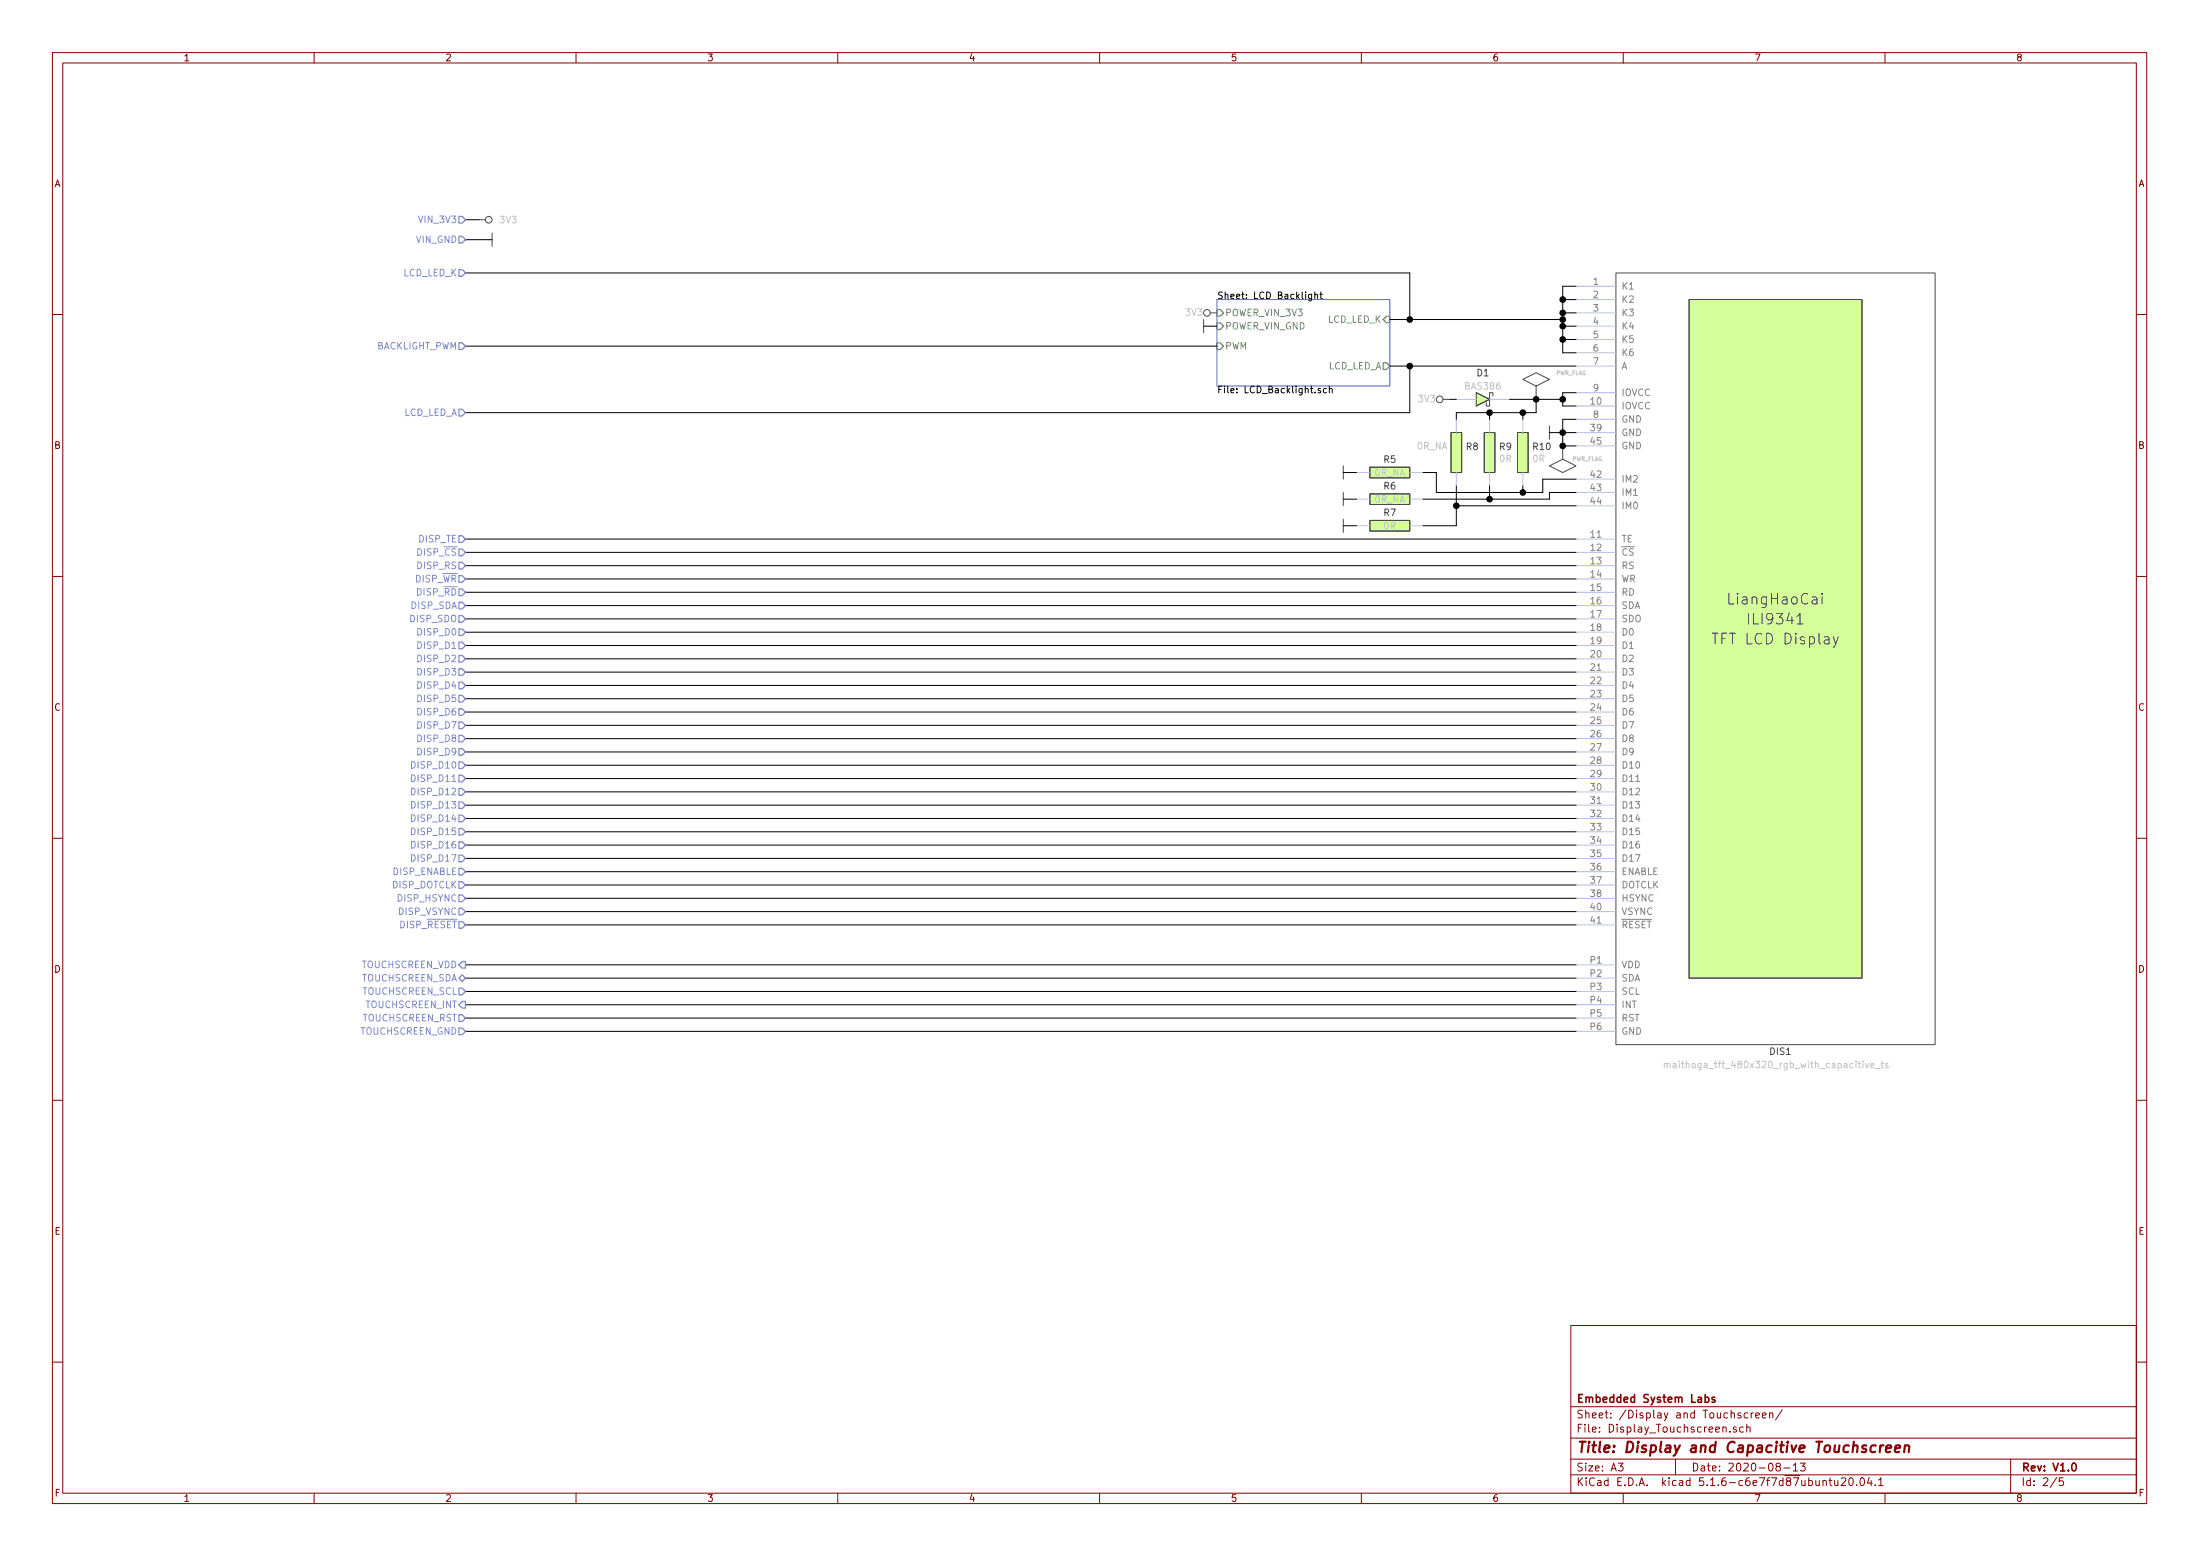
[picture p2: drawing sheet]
EESchema Schematic File Version 4
EELAYER 30 0
EELAYER END
$Descr A3 16535 11693
encoding utf-8
Sheet 2 5
Title "Display and Capacitive Touchscreen"
Date "2020-08-13"
Rev "V1.0"
Comp "Embedded System Labs"
Comment1 ""
Comment2 ""
Comment3 ""
Comment4 ""
$EndDescr
Text HLabel 3500 7250 0    50   Output ~ 0
TOUCHSCREEN_VDD
Text HLabel 3500 7350 0    50   BiDi ~ 0
TOUCHSCREEN_SDA
Text HLabel 3500 7450 0    50   Input ~ 0
TOUCHSCREEN_SCL
Text HLabel 3500 1650 0    50   Input ~ 0
VIN_3V3
Text HLabel 3500 1800 0    50   Input ~ 0
VIN_GND
$Comp
L power:3V3 #PWR01
U 1 1
P 3600 1650
F 0 "#PWR01" H 3600 1750 40  0001 C CNN
F 1 "3V3" V 3600 1800 50  0000 L CNN
F 2 "" H 3600 1650 60  0000 C CNN
F 3 "" H 3600 1650 60  0000 C CNN
	1    3600 1650
	0    1    1    0   
$EndComp
$Comp
L power:GND #PWR02
U 1 1
P 3700 1800
F 0 "#PWR02" H 3700 1900 30  0001 C CNN
F 1 "GND" H 3700 1700 30  0001 C CNN
F 2 "" H 3700 1800 60  0000 C CNN
F 3 "" H 3700 1800 60  0000 C CNN
	1    3700 1800
	0    -1   -1   0   
$EndComp
Wire Wire Line
	3500 1800 3700 1800
Wire Wire Line
	3600 1650 3500 1650
$Sheet
S 9150 2250 1300 650 
U 5EBEC17D
F0 "LCD Backlight" 50
F1 "LCD_Backlight.sch" 50
F2 "POWER_VIN_3V3" I L 9150 2350 50 
F3 "PWM" I L 9150 2600 50 
F4 "POWER_VIN_GND" I L 9150 2450 50 
F5 "LCD_LED_A" O R 10450 2750 50 
F6 "LCD_LED_K" I R 10450 2400 50 
$EndSheet
$Comp
L Diodes:BAS386 D1
U 1 1
P 11150 3000
F 0 "D1" H 11150 3200 50  0000 C CNN
F 1 "BAS386" H 11150 3100 50  0000 C CNN
F 2 "Diodes:BAS386_MICROMELF" H 11150 3000 60  0001 C CNN
F 3 "D:/Git_Kicad_Library/Schematic/Diodes/Components_Documentation/bas386.pdf" H 11150 3131 60  0001 C CNN
	1    11150 3000
	1    0    0    -1  
$EndComp
$Comp
L power:GND #PWR014
U 1 1
P 11650 3250
F 0 "#PWR014" H 11650 3350 30  0001 C CNN
F 1 "GND" H 11650 3150 30  0001 C CNN
F 2 "" H 11650 3250 60  0000 C CNN
F 3 "" H 11650 3250 60  0000 C CNN
	1    11650 3250
	0    1    1    0   
$EndComp
Wire Wire Line
	11650 3250 11750 3250
$Comp
L power:3V3 #PWR013
U 1 1
P 10900 3000
F 0 "#PWR013" H 10900 3100 40  0001 C CNN
F 1 "3V3" V 10900 3100 50  0000 L CNN
F 2 "" H 10900 3000 60  0000 C CNN
F 3 "" H 10900 3000 60  0000 C CNN
	1    10900 3000
	0    -1   -1   0   
$EndComp
Wire Wire Line
	10950 3000 10900 3000
$Comp
L power:3V3 #PWR012
U 1 1
P 9150 2350
F 0 "#PWR012" H 9150 2450 40  0001 C CNN
F 1 "3V3" V 9150 2450 50  0000 L CNN
F 2 "" H 9150 2350 60  0000 C CNN
F 3 "" H 9150 2350 60  0000 C CNN
	1    9150 2350
	0    -1   -1   0   
$EndComp
$Comp
L power:GND #PWR011
U 1 1
P 9050 2450
F 0 "#PWR011" H 9050 2550 30  0001 C CNN
F 1 "GND" H 9050 2350 30  0001 C CNN
F 2 "" H 9050 2450 60  0000 C CNN
F 3 "" H 9050 2450 60  0000 C CNN
	1    9050 2450
	0    1    1    0   
$EndComp
Wire Wire Line
	9050 2450 9150 2450
Wire Wire Line
	9150 2600 3500 2600
Text HLabel 3500 2600 0    50   Input ~ 0
BACKLIGHT_PWM
Wire Wire Line
	11850 3150 11750 3150
Wire Wire Line
	11750 3150 11750 3250
Wire Wire Line
	11750 3350 11850 3350
Wire Wire Line
	11850 3250 11750 3250
Connection ~ 11750 3250
Wire Wire Line
	11750 3250 11750 3350
Wire Wire Line
	11850 2950 11750 2950
Wire Wire Line
	11750 2950 11750 3000
Wire Wire Line
	11750 3050 11850 3050
Connection ~ 11750 3000
Wire Wire Line
	11750 3000 11750 3050
Wire Wire Line
	11850 2150 11750 2150
Wire Wire Line
	11750 2150 11750 2250
Wire Wire Line
	11750 2650 11850 2650
Wire Wire Line
	11850 2550 11750 2550
Connection ~ 11750 2550
Wire Wire Line
	11750 2550 11750 2650
Wire Wire Line
	11850 2450 11750 2450
Connection ~ 11750 2450
Wire Wire Line
	11750 2450 11750 2550
Wire Wire Line
	11850 2350 11750 2350
Connection ~ 11750 2350
Wire Wire Line
	11750 2350 11750 2400
Wire Wire Line
	11850 2250 11750 2250
Connection ~ 11750 2250
Wire Wire Line
	11750 2250 11750 2350
Wire Wire Line
	11750 2400 10600 2400
Connection ~ 11750 2400
Wire Wire Line
	11750 2400 11750 2450
Text HLabel 3500 4050 0    50   Input ~ 0
DISP_TE
Wire Wire Line
	3500 4050 11850 4050
Text HLabel 3500 4150 0    50   Input ~ 0
DISP_~CS~
Wire Wire Line
	3500 4150 11850 4150
Text HLabel 3500 4250 0    50   Input ~ 0
DISP_RS
Wire Wire Line
	3500 4250 11850 4250
Text HLabel 3500 4350 0    50   Input ~ 0
DISP_~WR~
Wire Wire Line
	3500 4350 11850 4350
Text HLabel 3500 4450 0    50   Input ~ 0
DISP_~RD~
Wire Wire Line
	3500 4450 11850 4450
Wire Wire Line
	3500 4550 11850 4550
Text HLabel 3500 4650 0    50   Input ~ 0
DISP_SDO
Wire Wire Line
	3500 4650 11850 4650
Text HLabel 3500 4750 0    50   Input ~ 0
DISP_D0
Wire Wire Line
	3500 4750 11850 4750
Text HLabel 3500 4850 0    50   Input ~ 0
DISP_D1
Wire Wire Line
	3500 4850 11850 4850
Text HLabel 3500 4950 0    50   Input ~ 0
DISP_D2
Wire Wire Line
	3500 4950 11850 4950
Text HLabel 3500 5050 0    50   Input ~ 0
DISP_D3
Wire Wire Line
	3500 5050 11850 5050
Text HLabel 3500 5150 0    50   Input ~ 0
DISP_D4
Wire Wire Line
	3500 5150 11850 5150
Text HLabel 3500 5250 0    50   Input ~ 0
DISP_D5
Wire Wire Line
	3500 5250 11850 5250
Text HLabel 3500 5350 0    50   Input ~ 0
DISP_D6
Wire Wire Line
	3500 5350 11850 5350
Text HLabel 3500 5450 0    50   Input ~ 0
DISP_D7
Wire Wire Line
	3500 5450 11850 5450
Text HLabel 3500 5550 0    50   Input ~ 0
DISP_D8
Wire Wire Line
	3500 5550 11850 5550
Text HLabel 3500 5650 0    50   Input ~ 0
DISP_D9
Wire Wire Line
	3500 5650 11850 5650
Text HLabel 3500 5750 0    50   Input ~ 0
DISP_D10
Wire Wire Line
	3500 5750 11850 5750
Text HLabel 3500 5850 0    50   Input ~ 0
DISP_D11
Wire Wire Line
	3500 5850 11850 5850
Text HLabel 3500 5950 0    50   Input ~ 0
DISP_D12
Wire Wire Line
	3500 5950 11850 5950
Text HLabel 3500 6050 0    50   Input ~ 0
DISP_D13
Wire Wire Line
	3500 6050 11850 6050
Text HLabel 3500 6150 0    50   Input ~ 0
DISP_D14
Wire Wire Line
	3500 6150 11850 6150
Text HLabel 3500 6250 0    50   Input ~ 0
DISP_D15
Wire Wire Line
	3500 6250 11850 6250
Text HLabel 3500 6350 0    50   Input ~ 0
DISP_D16
Wire Wire Line
	3500 6350 11850 6350
Text HLabel 3500 6450 0    50   Input ~ 0
DISP_D17
Wire Wire Line
	3500 6450 11850 6450
Text HLabel 3500 6550 0    50   Input ~ 0
DISP_ENABLE
Wire Wire Line
	3500 6550 11850 6550
Text HLabel 3500 6650 0    50   Input ~ 0
DISP_DOTCLK
Wire Wire Line
	3500 6650 11850 6650
Text HLabel 3500 6750 0    50   Input ~ 0
DISP_HSYNC
Wire Wire Line
	3500 6750 11850 6750
Text HLabel 3500 6850 0    50   Input ~ 0
DISP_VSYNC
Wire Wire Line
	3500 6850 11850 6850
$Comp
L power:GND #PWR015
U 1 1
P 10100 3550
F 0 "#PWR015" H 10100 3650 30  0001 C CNN
F 1 "GND" H 10100 3450 30  0001 C CNN
F 2 "" H 10100 3550 60  0000 C CNN
F 3 "" H 10100 3550 60  0000 C CNN
	1    10100 3550
	0    1    1    0   
$EndComp
Wire Wire Line
	10450 2750 10600 2750
Text HLabel 3500 6950 0    50   Input ~ 0
DISP_~RESET~
Wire Wire Line
	3500 6950 11850 6950
$Comp
L power:PWR_FLAG #FLG01
U 1 1
P 11550 3000
F 0 "#FLG01" H 11550 3270 30  0001 C CNN
F 1 "PWR_FLAG" H 11700 3200 30  0000 L CNN
F 2 "" H 11550 3000 60  0000 C CNN
F 3 "" H 11550 3000 60  0000 C CNN
	1    11550 3000
	1    0    0    -1  
$EndComp
Wire Wire Line
	10600 2750 10600 3100
Wire Wire Line
	10600 3100 3500 3100
Connection ~ 10600 2750
Wire Wire Line
	10600 2750 11850 2750
Wire Wire Line
	10600 2400 10600 2050
Wire Wire Line
	10600 2050 3500 2050
Connection ~ 10600 2400
Wire Wire Line
	10600 2400 10450 2400
Text HLabel 3500 2050 0    50   Input ~ 0
LCD_LED_K
Text HLabel 3500 3100 0    50   Input ~ 0
LCD_LED_A
Text HLabel 3500 4550 0    50   Input ~ 0
DISP_SDA
$Comp
L power:PWR_FLAG #FLG0101
U 1 1
P 11750 3350
F 0 "#FLG0101" H 11750 3620 30  0001 C CNN
F 1 "PWR_FLAG" H 11450 3450 30  0000 L CNN
F 2 "" H 11750 3350 60  0000 C CNN
F 3 "" H 11750 3350 60  0000 C CNN
	1    11750 3350
	-1   0    0    1   
$EndComp
Connection ~ 11750 3350
$Comp
L Resistors_Smd0603:0R_0603 R10
U 1 1
P 11450 3400
F 0 "R10" H 11518 3446 50  0000 L CNN
F 1 "0R" H 11518 3355 50  0000 L CNN
F 2 "Resistor_Smd_0603:0R_0603" H 11450 3400 60  0001 C CNN
F 3 "Resistors/Smd_0603/Components_Documentation/Vishay_Resistors_SM0603.pdf" H 11450 3400 60  0001 C CNN
F 4 "ROYAL OHM" H 11450 3400 50  0001 C CNN "Manufacturer"
F 5 "0603SAJ0000T5E" H 11450 3400 50  0001 C CNN "Manufacturer Part Number"
F 6 "TME" H 11450 3400 50  0001 C CNN "Supplier"
F 7 "SMD0603-0R" H 11450 3400 50  0001 C CNN "Supplier Part Number"
F 8 "https://www.tme.eu/pl/details/smd0603-0r/rezystory-smd-0603/royal-ohm/0603saj0000t5e/" H 11450 3400 50  0001 C CNN "URL"
F 9 "0,03966" H 11450 3400 50  0001 C CNN "Price@1pc"
F 10 "0,00967" H 11450 3400 50  0001 C CNN "Price@1000pcs"
F 11 "0603" H 11450 3400 50  0001 C CNN "Package"
	1    11450 3400
	1    0    0    -1  
$EndComp
$Comp
L Resistors_Smd0603:0R_0603 R9
U 1 1
P 11200 3400
F 0 "R9" H 11268 3446 50  0000 L CNN
F 1 "0R" H 11268 3355 50  0000 L CNN
F 2 "Resistor_Smd_0603:0R_0603" H 11200 3400 60  0001 C CNN
F 3 "Resistors/Smd_0603/Components_Documentation/Vishay_Resistors_SM0603.pdf" H 11200 3400 60  0001 C CNN
F 4 "ROYAL OHM" H 11200 3400 50  0001 C CNN "Manufacturer"
F 5 "0603SAJ0000T5E" H 11200 3400 50  0001 C CNN "Manufacturer Part Number"
F 6 "TME" H 11200 3400 50  0001 C CNN "Supplier"
F 7 "SMD0603-0R" H 11200 3400 50  0001 C CNN "Supplier Part Number"
F 8 "https://www.tme.eu/pl/details/smd0603-0r/rezystory-smd-0603/royal-ohm/0603saj0000t5e/" H 11200 3400 50  0001 C CNN "URL"
F 9 "0,03966" H 11200 3400 50  0001 C CNN "Price@1pc"
F 10 "0,00967" H 11200 3400 50  0001 C CNN "Price@1000pcs"
F 11 "0603" H 11200 3400 50  0001 C CNN "Package"
	1    11200 3400
	1    0    0    -1  
$EndComp
$Comp
L Resistors_Smd0603:0R_0603 R8
U 1 1
P 10950 3400
F 0 "R8" H 11018 3446 50  0000 L CNN
F 1 "0R_NA" H 10650 3450 50  0000 L CNN
F 2 "Resistor_Smd_0603:0R_0603" H 10950 3400 60  0001 C CNN
F 3 "Resistors/Smd_0603/Components_Documentation/Vishay_Resistors_SM0603.pdf" H 10950 3400 60  0001 C CNN
F 4 "ROYAL OHM" H 10950 3400 50  0001 C CNN "Manufacturer"
F 5 "0603SAJ0000T5E" H 10950 3400 50  0001 C CNN "Manufacturer Part Number"
F 6 "TME" H 10950 3400 50  0001 C CNN "Supplier"
F 7 "SMD0603-0R" H 10950 3400 50  0001 C CNN "Supplier Part Number"
F 8 "https://www.tme.eu/pl/details/smd0603-0r/rezystory-smd-0603/royal-ohm/0603saj0000t5e/" H 10950 3400 50  0001 C CNN "URL"
F 9 "0,03966" H 10950 3400 50  0001 C CNN "Price@1pc"
F 10 "0,00967" H 10950 3400 50  0001 C CNN "Price@1000pcs"
F 11 "0603" H 10950 3400 50  0001 C CNN "Package"
	1    10950 3400
	1    0    0    -1  
$EndComp
Wire Wire Line
	11350 3000 11550 3000
Connection ~ 11550 3000
Wire Wire Line
	11550 3000 11750 3000
Wire Wire Line
	11850 3600 11600 3600
Wire Wire Line
	11600 3600 11600 3700
Wire Wire Line
	11600 3700 11450 3700
Wire Wire Line
	11450 3700 11450 3650
Wire Wire Line
	11850 3700 11650 3700
Wire Wire Line
	11650 3700 11650 3750
Wire Wire Line
	11650 3750 11200 3750
Wire Wire Line
	11200 3750 11200 3650
Wire Wire Line
	11850 3800 10950 3800
Wire Wire Line
	10950 3800 10950 3650
$Comp
L Resistors_Smd0603:0R_0603 R7
U 1 1
P 10450 3950
F 0 "R7" V 10350 3950 50  0000 C CNN
F 1 "0R" V 10450 3950 50  0000 C CNN
F 2 "Resistor_Smd_0603:0R_0603" H 10450 3950 60  0001 C CNN
F 3 "Resistors/Smd_0603/Components_Documentation/Vishay_Resistors_SM0603.pdf" H 10450 3950 60  0001 C CNN
F 4 "ROYAL OHM" H 10450 3950 50  0001 C CNN "Manufacturer"
F 5 "0603SAJ0000T5E" H 10450 3950 50  0001 C CNN "Manufacturer Part Number"
F 6 "TME" H 10450 3950 50  0001 C CNN "Supplier"
F 7 "SMD0603-0R" H 10450 3950 50  0001 C CNN "Supplier Part Number"
F 8 "https://www.tme.eu/pl/details/smd0603-0r/rezystory-smd-0603/royal-ohm/0603saj0000t5e/" H 10450 3950 50  0001 C CNN "URL"
F 9 "0,03966" H 10450 3950 50  0001 C CNN "Price@1pc"
F 10 "0,00967" H 10450 3950 50  0001 C CNN "Price@1000pcs"
F 11 "0603" H 10450 3950 50  0001 C CNN "Package"
	1    10450 3950
	0    1    1    0   
$EndComp
$Comp
L Resistors_Smd0603:0R_0603 R6
U 1 1
P 10450 3750
F 0 "R6" V 10350 3750 50  0000 C CNN
F 1 "0R_NA" V 10450 3750 50  0000 C CNN
F 2 "Resistor_Smd_0603:0R_0603" H 10450 3750 60  0001 C CNN
F 3 "Resistors/Smd_0603/Components_Documentation/Vishay_Resistors_SM0603.pdf" H 10450 3750 60  0001 C CNN
F 4 "ROYAL OHM" H 10450 3750 50  0001 C CNN "Manufacturer"
F 5 "0603SAJ0000T5E" H 10450 3750 50  0001 C CNN "Manufacturer Part Number"
F 6 "TME" H 10450 3750 50  0001 C CNN "Supplier"
F 7 "SMD0603-0R" H 10450 3750 50  0001 C CNN "Supplier Part Number"
F 8 "https://www.tme.eu/pl/details/smd0603-0r/rezystory-smd-0603/royal-ohm/0603saj0000t5e/" H 10450 3750 50  0001 C CNN "URL"
F 9 "0,03966" H 10450 3750 50  0001 C CNN "Price@1pc"
F 10 "0,00967" H 10450 3750 50  0001 C CNN "Price@1000pcs"
F 11 "0603" H 10450 3750 50  0001 C CNN "Package"
	1    10450 3750
	0    1    1    0   
$EndComp
$Comp
L Resistors_Smd0603:0R_0603 R5
U 1 1
P 10450 3550
F 0 "R5" V 10350 3550 50  0000 C CNN
F 1 "0R_NA" V 10450 3550 50  0000 C CNN
F 2 "Resistor_Smd_0603:0R_0603" H 10450 3550 60  0001 C CNN
F 3 "Resistors/Smd_0603/Components_Documentation/Vishay_Resistors_SM0603.pdf" H 10450 3550 60  0001 C CNN
F 4 "ROYAL OHM" H 10450 3550 50  0001 C CNN "Manufacturer"
F 5 "0603SAJ0000T5E" H 10450 3550 50  0001 C CNN "Manufacturer Part Number"
F 6 "TME" H 10450 3550 50  0001 C CNN "Supplier"
F 7 "SMD0603-0R" H 10450 3550 50  0001 C CNN "Supplier Part Number"
F 8 "https://www.tme.eu/pl/details/smd0603-0r/rezystory-smd-0603/royal-ohm/0603saj0000t5e/" H 10450 3550 50  0001 C CNN "URL"
F 9 "0,03966" H 10450 3550 50  0001 C CNN "Price@1pc"
F 10 "0,00967" H 10450 3550 50  0001 C CNN "Price@1000pcs"
F 11 "0603" H 10450 3550 50  0001 C CNN "Package"
	1    10450 3550
	0    1    1    0   
$EndComp
Wire Wire Line
	10950 3800 10950 3950
Wire Wire Line
	10950 3950 10700 3950
Connection ~ 10950 3800
Wire Wire Line
	11200 3750 10700 3750
Connection ~ 11200 3750
$Comp
L power:GND #PWR0111
U 1 1
P 10100 3950
F 0 "#PWR0111" H 10100 4050 30  0001 C CNN
F 1 "GND" H 10100 3850 30  0001 C CNN
F 2 "" H 10100 3950 60  0000 C CNN
F 3 "" H 10100 3950 60  0000 C CNN
	1    10100 3950
	0    1    1    0   
$EndComp
$Comp
L power:GND #PWR0112
U 1 1
P 10100 3750
F 0 "#PWR0112" H 10100 3850 30  0001 C CNN
F 1 "GND" H 10100 3650 30  0001 C CNN
F 2 "" H 10100 3750 60  0000 C CNN
F 3 "" H 10100 3750 60  0000 C CNN
	1    10100 3750
	0    1    1    0   
$EndComp
Wire Wire Line
	10200 3950 10100 3950
Wire Wire Line
	10200 3750 10100 3750
Wire Wire Line
	10200 3550 10100 3550
Wire Wire Line
	11450 3700 10800 3700
Wire Wire Line
	10800 3700 10800 3550
Wire Wire Line
	10800 3550 10700 3550
Connection ~ 11450 3700
Wire Wire Line
	10950 3150 10950 3100
Wire Wire Line
	10950 3100 11200 3100
Wire Wire Line
	11450 3100 11450 3150
Wire Wire Line
	11200 3150 11200 3100
Connection ~ 11200 3100
Wire Wire Line
	11200 3100 11450 3100
Wire Wire Line
	11550 3000 11550 3100
Wire Wire Line
	11550 3100 11450 3100
Connection ~ 11450 3100
Wire Wire Line
	3500 7350 11850 7350
Wire Wire Line
	3500 7450 11850 7450
Wire Wire Line
	3500 7550 11850 7550
Wire Wire Line
	3500 7650 11850 7650
Text HLabel 3500 7550 0    50   Output ~ 0
TOUCHSCREEN_INT
Text HLabel 3500 7650 0    50   Input ~ 0
TOUCHSCREEN_RST
Text HLabel 3500 7750 0    50   Input ~ 0
TOUCHSCREEN_GND
$Comp
L Display_Lcd:maithoga_tft_480x320_rgb_with_capacitive_ts DIS1
U 1 1
P 13350 4950
F 0 "DIS1" H 13300 2000 50  0000 L CNN
F 1 "maithoga_tft_480x320_rgb_with_capacitive_ts" H 12500 1900 50  0000 L CNN
F 2 "Display_Lcd:maithoga_tft_480x320_rgb_with_capacitive_ts" H 13350 6850 60  0001 C CNN
F 3 "" H 13350 6850 60  0000 C CNN
	1    13350 4950
	1    0    0    -1  
$EndComp
Wire Wire Line
	3500 7750 11850 7750
Wire Wire Line
	3500 7250 11850 7250
$EndSCHEMATC
